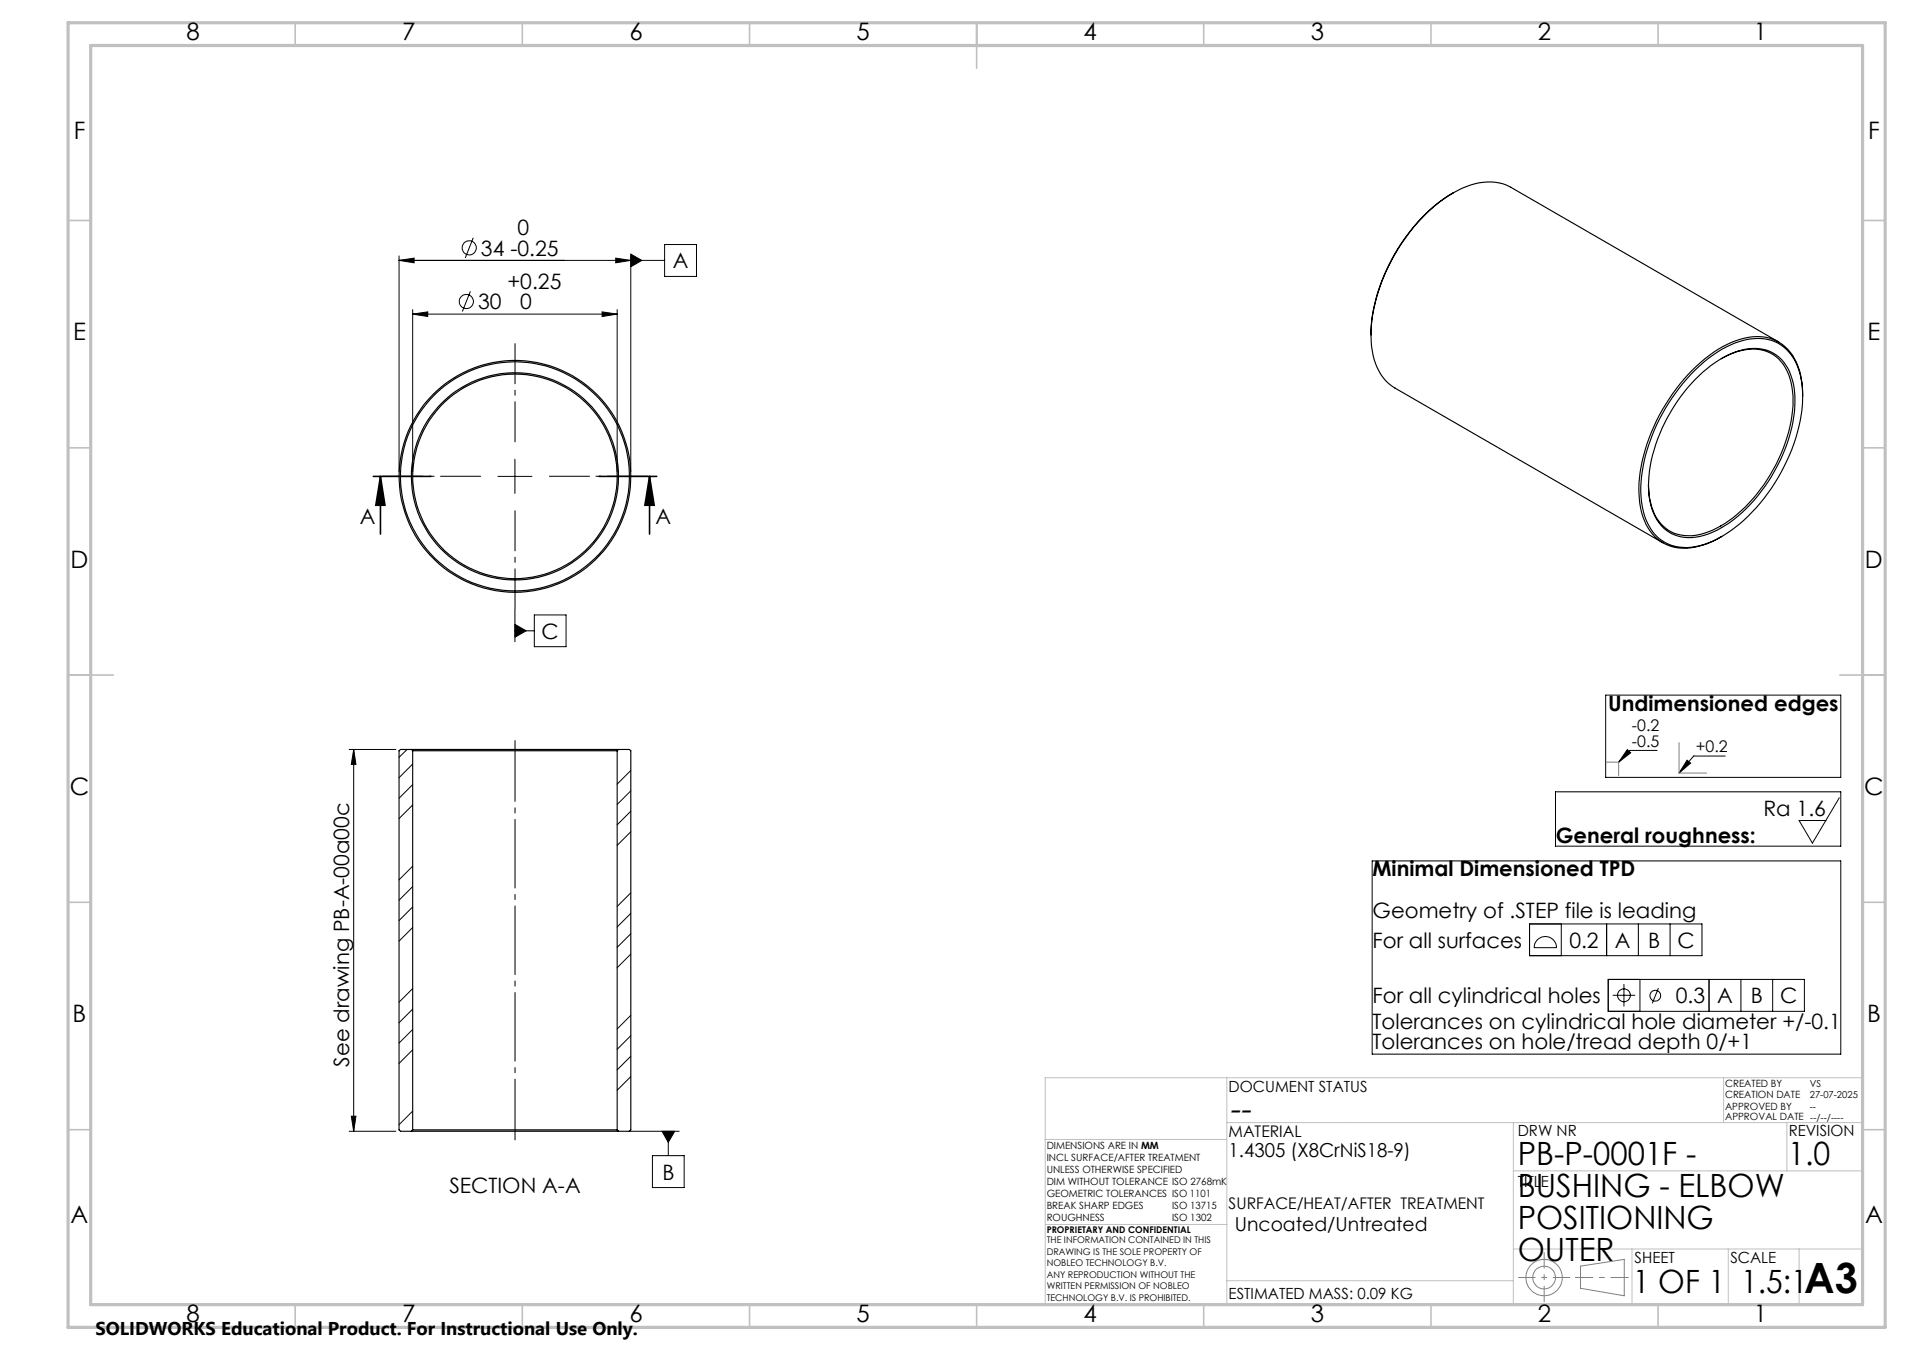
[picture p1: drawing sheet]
<svg xmlns="http://www.w3.org/2000/svg" width="420mm" height="297mm" viewBox="0 0 420 297" stroke-linecap="round" stroke-linejoin="round" font-family="sans-serif">
<g fill="none" stroke="#000" stroke-width=".22">
<path d="M87.8 57.3l3.4-.5v1zM87.8 56.3v47.5M87.8 57.3h58.5M104.2 52.3l-1.8 4.5M135.5 56.8l3.4 .5-3.4 .5zM138.9 55.9l2.4 1.4-2.4 1.4zM138.9 56.3v47.5M146.3 53.8h7v7h-7zM90.8 69.1l3.4-.5v1zM90.8 68.1v35.7M90.8 69.1h45.1M103.5 64.1l-1.7 4.4"/>
<path d="M132.5 68.6l3.4 .5-3.4 .5zM135.9 68.1v35.7M109.6 104.8h7.5M113.3 101v7.5M113.3 137.4l2.5 1.4-2.5 1.4zM113.3 134.1v7.1M113.3 138.8h4.3M117.6 135.3h7v7h-7zM353.4 152.9h51.8v18.1h-51.8zM76.9 164.9h10.2M77.9 164.9l.5 3.3h-1.1zM77.9 164.9v84"/>
<path d="M89.6 164.9l-1.8 1.7M90.8 168.1l-3 3M90.8 172.6l-3 3M90.8 177.1l-3 3M138.9 178.5l-3 3M138.9 169.5l-3 3M138.9 174l-3 3M342.4 174.2h62.8v12h-62.8zM358.2 164.9l.8 .7-2.7 2.1zM364.8 165.1h-6l-2.5 2.6M371.4 167.2l.7 .7-2.5 2.2zM379.8 166.3h-7l-3.2 3.8"/>
<path d="M404.9 175.5l-5.9 10-3-5h5.9M90.8 190.6l-3 3M90.8 195l-3 3M90.8 199.5l-3 3M138.9 196.4l-3 3M138.9 183l-3 3M302 189.4h103.2v42.5h-103.2zM90.8 217.5l-3 3M90.8 204l-3 3M138.9 200.9l-3 3M138.9 205.4l-3 3M138.9 209.9l-3 3"/>
<path d="M336.7 203.3h37.9v7h-37.9zM338.3 206.8a2.45 2.45 0 0 1 2.8-.6 2.45 2.45 0 0 1 1.5 2.3h-4.9a2.48 2.48 0 0 1 .6-1.7zM343.7 203.3v7M353.7 203.3v7M354 215.5h43.2v7h-43.2zM355 219h4.9M357.5 216.5v4.9M360.6 203.3v7M361 215.5v7M365.1 217.4l-1.4 3.3M367.6 203.3v7M376.2 215.5v7"/>
<path d="M383.2 215.5v7M390.2 215.5v7M90.8 222l-3 3M90.8 226.5l-3 3M90.8 231l-3 3M138.9 223.4l-3 3M138.9 227.9l-3 3M138.9 232.4l-3 3M138.9 236.9l-3 3M76.9 248.9h10.2M77.3 245.6h1.1l-.5 3.3zM90.8 244.4l-3 3"/>
<path d="M138.5 248.9h11M143.6 254.2h7v7.1h-7zM145.7 248.9h2.8l-1.4 2.4zM147.1 248.9v5.3"/>
<circle cx="103.3" cy="54.5" r="1.55"/>
<circle cx="102.6" cy="66.3" r="1.56"/>
<circle cx="357.5" cy="219" r="1.41"/>
<circle cx="364.4" cy="219.1" r="1.19"/>
</g>
<g fill="none" stroke="#808080" stroke-width=".22">
<path d="M353.6 167.7h2.7v2.9M369.6 163.4v6.7h6.1M347.9 278.5l9.6-1.4v8l-9.6-1.7z"/>
<circle cx="339.9" cy="281" r="2.51"/>
<circle cx="339.9" cy="281.1" r="4"/>
</g>
<path d="M334.2 281h11.4" fill="none" stroke="#808080" stroke-width=".22" stroke-dasharray="15.2 1.3 1.3 1.3" stroke-dashoffset="11.4" stroke-linecap="butt"/>
<path d="M339.9 275.5v10.9" fill="none" stroke="#808080" stroke-width=".22" stroke-dasharray="15.2 1.3 1.3 1.3" stroke-dashoffset="11.7" stroke-linecap="butt"/>
<path d="M346.7 281h11.8" fill="none" stroke="#808080" stroke-width=".22" stroke-dasharray="15.2 1.3 1.3 1.3" stroke-dashoffset="11.2" stroke-linecap="butt"/>
<g fill="none" stroke="#c0c0c0" stroke-width=".22">
<path d="M270.1 237.1v49.9M379.4 237.1v9.9M410.1 237.1h-180v49.9M230 250.7h40M270.1 247h140M333.1 257.6h77M333.1 247v40M393.3 247v10.6M230.2 269.4h39.9M333.1 274.8h77M359.2 274.8v12.2M380.4 274.8v12.2"/>
<path d="M396 274.8v12.2M270.1 281.8h63"/>
</g>
<g fill="none" stroke="#c0c0c0" stroke-width=".35">
<path d="M65 5v5M115 5v5M165 5v5M215 5v10M265 5v5M315 5v5M365 5v5M15 48.5h5M410 48.5h5M15 98.5h5M410 98.5h5M15 148.5h10"/>
<path d="M405 148.5h10M15 198.5h5M410 198.5h5M15 248.5h5M410 248.5h5M65 287v5M115 287v5M165 287v5M215 287v5M265 287v5M315 287v5M365 287v5"/>
</g>
<path d="M15 5h400v287h-400zM20 10h390v277h-390z" fill="none" stroke="#c0c0c0" stroke-width=".7"/>
<g fill="#000">
<path d="M87.8 57.3l3.4-.5v1zM135.5 56.8l3.4 .5-3.4 .5zM90.8 69.1l3.4-.5v1zM132.5 68.6l3.4 .5-3.4 .5zM113.3 137.4l2.5 1.4-2.5 1.4zM138.9 55.9l2.4 1.4-2.4 1.4zM145.7 248.9l1.4 2.4 1.4-2.4z"/>
<path d="M143 104.8l1 6.4h-2zM83.7 104.8l1 6.4h-2z"/>
<path d="M77.9 164.9l.5 3.3h-1.1zM77.3 245.6h1.1l-.5 3.3z"/>
<path d="M371.4 167.2l.7 .7-2.5 2.2zM358.2 164.9l.8 .7-2.7 2.1z"/>
</g>
<g fill="none" stroke="#000" stroke-width=".25">
<path d="M319.8 42.5a39.5 39.5 0 0 0-16.4 21.7 25 25 0 0 0-.6 15.9 10 10 0 0 0 4.3 5.3l58.9 34M319.8 42.5a13.9 13.9 0 0 1 11-2.1l1.8 .8 58.9 34M319.8 42.5a38.8 38.8 0 0 0-16.1 20.6 30.7 30.7 0 0 0-1.9 10.6M378.9 78.9a12 12 0 0 1 10.1-1.5 9.2 9.2 0 0 1 5.4 7.7 28.5 28.5 0 0 1-3.4 17 32.8 32.8 0 0 1-13.1 14.1 10.8 10.8 0 0 1-10 .8 9.7 9.7 0 0 1-4.8-7.4l-.2-3M372.3 82.3a24.9 24.9 0 0 1 12.5-7.7 9.3 9.3 0 0 1 11.2 6.9 25.9 25.9 0 0 1-1.1 16.1 39.1 39.1 0 0 1-15.9 20.4 13.4 13.4 0 0 1-11.7 1.7 10.4 10.4 0 0 1-5.8-8.2 30.9 30.9 0 0 1 3.1-17.9 43.8 43.8 0 0 1 7.7-11.3zM373.1 83.5a21.5 21.5 0 0 1 11.8-6.8 8.4 8.4 0 0 1 9.6 6.8 24.8 24.8 0 0 1-1.6 15.4 35.1 35.1 0 0 1-13.9 17.2 11.7 11.7 0 0 1-11 1.3 10.1 10.1 0 0 1-5-8.3 31.3 31.3 0 0 1 5.4-19.5l2.2-3.2zM396.8 87.2a14.9 14.9 0 0 0-3.3-10.4 9.7 9.7 0 0 0-10.3-2.2 29.1 29.1 0 0 0-14.2 10.9 39.3 39.3 0 0 0-8.2 22 14.3 14.3 0 0 0 3.5 10.6 9.9 9.9 0 0 0 10.6 1.8l1.9-.7 2.2-1.2M90.6 164.9h45.5M90.6 164.9h-2.4l-.4 .3v83.4l.4 .3h2.4M90.6 164.9l.2 .3M90.8 165.2h45.1M90.8 165.2v83.4"/>
<path d="M135.9 165.2v83.4M136.1 164.9h2.4l.4 .3v83.4l-.4 .3h-2.4M136.1 164.9l-.2 .3M90.6 248.9h45.5M90.8 248.6h45.1M90.8 248.6l-.2 .3M135.9 248.6l.2 .3"/>
<circle cx="113.3" cy="104.8" r="22.8"/>
<circle cx="113.4" cy="104.8" r="22.5"/>
<circle cx="113.4" cy="104.8" r="25.2"/>
<circle cx="113.4" cy="104.8" r="25.5"/>
</g>
<path d="M82.2 104.8h12.7M83.7 104.8l1 6.4h-2zM83.7 104.8v12.7M131.9 104.8h12.7M143 104.8l1 6.4h-2zM143 104.8v12.7" fill="none" stroke="#000" stroke-width=".35"/>
<path d="M113.4 97.3v-21.8M105.9 104.8h-21.8M113.4 112.3v21.7M120.9 104.8h21.7" fill="none" stroke="#000" stroke-width=".22" stroke-dasharray="15.2 1.3 1.3 1.3" stroke-dashoffset="6.3" stroke-linecap="butt"/>
<path d="M113.4 250.9v-88" fill="none" stroke="#000" stroke-width=".22" stroke-dasharray="15.2 1.3 1.3 1.3" stroke-dashoffset="1.7" stroke-linecap="butt"/>
<text font-size="9.2" x="397.2" y="284.5">A3</text>
<text font-size="7.3" x="270.4" y="246.3">--</text>
<g font-size="7.1">
<text x="334.1" y="256.2">PB-P-0001F -</text>
<text x="393.6" y="256.2">1.0</text>
<text x="334.1" y="263.3">BUSHING - ELBOW</text>
<text x="334.1" y="270.3">POSITIONING</text>
<text x="334.1" y="277.4">OUTER</text>
<text x="359.4" y="284.5">1 OF 1</text>
<text x="383.3" y="284.5">1.5:1</text>
</g>
<g font-size="5.3">
<text x="41" y="8.9">8</text>
<text x="88.5" y="8.9">7</text>
<text x="138.5" y="8.9">6</text>
<text x="188.5" y="8.9">5</text>
<text x="238.5" y="8.9">4</text>
<text x="288.5" y="8.9">3</text>
<text x="338.5" y="8.9">2</text>
<text x="386" y="8.9">1</text>
<text x="16.2" y="30.7">F</text>
<text x="411.2" y="30.7">F</text>
<text x="16.1" y="74.9">E</text>
<text x="411.1" y="74.9">E</text>
<text x="15.5" y="124.9">D</text>
<text x="410.5" y="124.9">D</text>
<text x="15.4" y="174.9">C</text>
<text x="410.4" y="174.9">C</text>
<text x="16" y="224.9">B</text>
<text x="411" y="224.9">B</text>
<text x="15.5" y="269.2">A</text>
<text x="410.5" y="269.2">A</text>
<text x="41" y="290.9">8</text>
<text x="88.5" y="290.9">7</text>
<text x="138.5" y="290.9">6</text>
<text x="188.5" y="290.9">5</text>
<text x="238.5" y="290.9">4</text>
<text x="288.5" y="290.9">3</text>
<text x="338.5" y="290.9">2</text>
<text x="386" y="290.9">1</text>
</g>
<g font-size="4.7">
<text x="113.9" y="51.7">0</text>
<text x="105.9" y="56.2">34 -0.25</text>
<text x="148.1" y="59">A</text>
<text x="111.7" y="63.6">+0.25</text>
<text x="105.2" y="68">30</text>
<text x="114.5" y="68.1">0</text>
<text x="79.2" y="115.3">A</text>
<text x="144.3" y="115.3">A</text>
<text x="119.2" y="140.5">C</text>
<text x="354" y="156.4">Undimensioned edges</text>
<text x="388.2" y="179.5">Ra 1.6</text>
<text x="342.5" y="185.5">General roughness:</text>
<text x="302.1" y="192.8">Minimal Dimensioned TPD</text>
<text x="302.1" y="201.9">Geometry of .STEP file is leading</text>
<text x="302.1" y="208.5">For all surfaces</text>
<text x="345.5" y="208.5">0.2</text>
<text x="355.4" y="208.5">A</text>
<text x="362.8" y="208.5">B</text>
<text x="369.3" y="208.5">C</text>
<text x="302.1" y="220.7">For all cylindrical holes</text>
<text x="368.9" y="220.7">0.3</text>
<text x="378" y="220.7">A</text>
<text x="385.4" y="220.7">B</text>
<text x="391.8" y="220.7">C</text>
<text x="302.1" y="226.3">Tolerances on cylindrical hole diameter +/-0.1</text>
<text x="302.1" y="230.9">Tolerances on hole/tread depth 0/+1</text>
<text x="76.9" y="234.7" transform="rotate(-90 76.9 234.7)">See drawing PB-A-00a00c</text>
<text x="98.9" y="262.5">SECTION A-A</text>
<text x="145.8" y="259.5">B</text>
</g>
<g font-size="4.2">
<text x="270.4" y="254.6">1.4305 (X8CrNiS18-9)</text>
<text x="271.8" y="270.8">Uncoated/Untreated</text>
</g>
<text font-size="4.1" x="21" y="293.7">SOLIDWORKS Educational Product. For Instructional Use Only.</text>
<g font-size="3.5">
<text x="359.2" y="160.9">-0.2</text>
<text x="359.2" y="164.3">-0.5</text>
<text x="373.3" y="165.5">+0.2</text>
<text x="270.4" y="250.1">MATERIAL</text>
<text x="270.4" y="266">SURFACE/HEAT/AFTER TREATMENT</text>
</g>
<g font-size="3.4">
<text x="270.4" y="240.2">DOCUMENT STATUS</text>
<text x="334.1" y="250">DRW NR</text>
<text x="393.7" y="250">REVISION</text>
<text x="334.1" y="261.1">TITLE</text>
<text x="359.8" y="277.9">SHEET</text>
<text x="380.9" y="277.9">SCALE</text>
<text x="270.4" y="285.7">ESTIMATED MASS: 0.09 KG</text>
</g>
<g font-size="2.2">
<text x="379.7" y="239.1">CREATED BY</text>
<text x="379.7" y="244.2">APPROVED BY</text>
<text x="379.7" y="241.6">CREATION DATE</text>
<text x="379.7" y="246.5">APPROVAL DATE --/--/----</text>
<text x="230.4" y="252.7">DIMENSIONS ARE IN MM</text>
<text x="230.4" y="255.4">INCL SURFACE/AFTER TREATMENT</text>
<text x="230.4" y="258">UNLESS OTHERWISE SPECIFIED</text>
<text x="230.4" y="260.7">DIM WITHOUT TOLERANCE ISO 2768mK</text>
<text x="230.4" y="263.3">GEOMETRIC TOLERANCES ISO 1101</text>
<text x="230.4" y="266">BREAK SHARP EDGES</text>
<text x="230.4" y="268.6">ROUGHNESS</text>
<text x="258" y="266">ISO 13715</text>
<text x="258" y="268.7">ISO 1302</text>
</g>
<g font-size="2.1">
<text x="398.4" y="239.1">VS</text>
<text x="398.4" y="244.2">--</text>
<text x="398.4" y="241.7">27-07-2025</text>
</g>
<g font-size="2">
<text x="230.4" y="271.3">PROPRIETARY AND CONFIDENTIAL</text>
<text x="230.4" y="273.5">THE INFORMATION CONTAINED IN THIS</text>
<text x="230.4" y="276.1">DRAWING IS THE SOLE PROPERTY OF</text>
<text x="230.4" y="278.6">NOBLEO TECHNOLOGY B.V.</text>
<text x="230.4" y="281.1">ANY REPRODUCTION WITHOUT THE</text>
<text x="230.4" y="283.6">WRITTEN PERMISSION OF NOBLEO</text>
<text x="230.4" y="286.2">TECHNOLOGY B.V. IS PROHIBITED.</text>
</g>
</svg>
